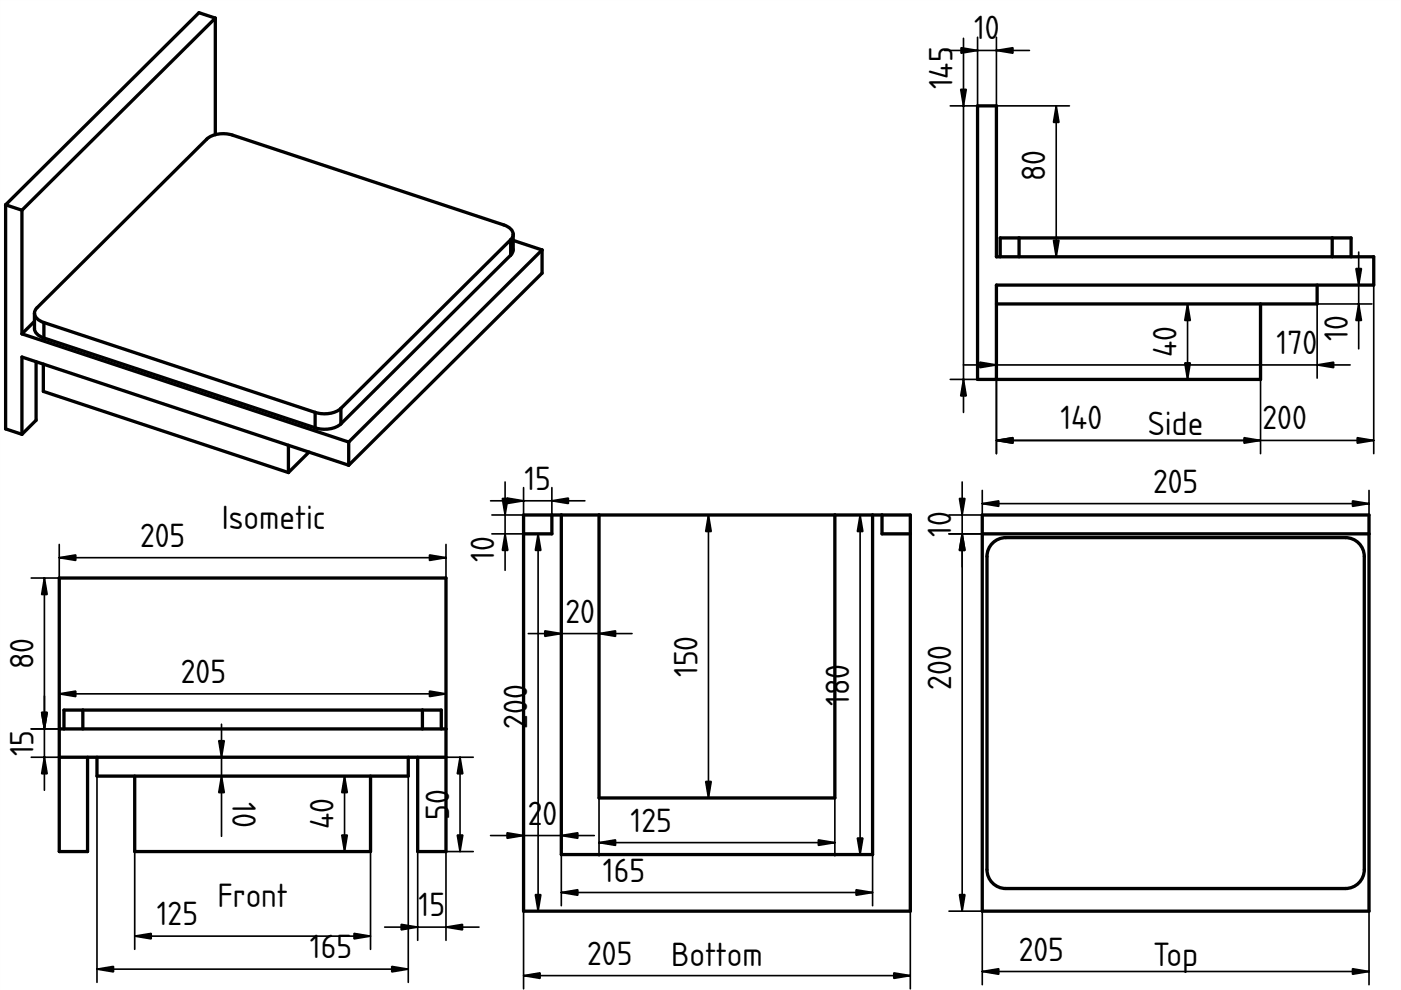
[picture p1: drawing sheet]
<svg xmlns="http://www.w3.org/2000/svg" width="297mm" height="210mm" viewBox="0 0 297 210" stroke-linecap="round" stroke-linejoin="round" font-family="sans-serif">
<path d="M0 0h297v210h-297zM0 0v210h297v-210z" fill="#000"/>
<g fill="none" stroke="#000" stroke-width=".7">
<path d="M45.7 3.8v24.7M45.7 3.8l-41 40.8M45.7 3.8l-3.5-1.1-41 40.7M1.2 43.4v47.5l3.5 1.2M1.2 43.4l3.5 1.2M4.7 44.6v26.2M108.3 54.1l-36 35.8M108.3 50.8l-36 35.8M108.3 50.8v3.3M108.8 51l6.1 2M108.8 49.7v3.6l-.5 .8M108.8 49.7l-.1 .6-.4 .5"/>
<path d="M108.8 49.7a2.45 2.45 0 0 0-2-2l-57.5-19a5.9 5.9 0 0 0-5.5 .8l-36 35.8-.4 .5-.1 .6M114.9 53v4.9l-41 40.7M114.9 53l-41 40.7M212.1 54.4v-4h74.4v4M216.1 50.4v4M282.5 50.4v4M4.7 70.8l69.2 22.9M7.3 66.4v3.3a2.45 2.45 0 0 0 2 2M7.3 66.4a2.45 2.45 0 0 0 2 2M7.3 68.1l-2.6 2.7M7.7 76.7v12.4l-3 3M9.2 77.2v5.8l51.9 17.2"/>
<path d="M9.3 71.7l57.5 19M9.3 68.4l57.5 19M9.3 68.4v3.3M267.3 64.4v16h-60v-58h4v32h80v6h-80v20M279.3 60.4v4h-68M4.7 92.1v-16.4l69.2 22.9M61.1 94.4v5.8M65.5 95.9l-4.4 4.3M66.8 87.4v3.3M72.3 89.9a5.9 5.9 0 0 1-5.5 .8M72.3 86.6a5.9 5.9 0 0 1-5.5 .8M72.3 86.6v3.3"/>
<path d="M73.9 93.7v4.9M111 109.2h82v84h-82zM117 109.2v4h-6M119 109.2v72h66v-72M127 109.2v60h50v-60M187 109.2v4h6M208.3 109.2h82v84h-82zM208.3 113.2h82M210.4 115.2a4 4 0 0 1 2.9-1.2h72a4 4 0 0 1 4 4v66.4a4 4 0 0 1-4 4h-72a4 4 0 0 1-4-4v-66.4a4 4 0 0 1 1.1-2.8zM12.6 154.6h82M13.6 154.6v-4h80v4M17.6 150.6v4"/>
<path d="M89.6 150.6v4M12.6 160.6h82M18.6 160.6v20h-6v-58h82v58h-6v-20M20.6 160.6v4h66v-4M28.6 164.6v16h50v-16"/>
</g>
<g fill="none" stroke="#000" stroke-width=".35">
<path d="M200.3 10.7h18M204.3 8.1v79.3M207.3 7.9v14.5h-5.8M211.3 7.9v14.5h15.4M223.9 22.4v32M211.3 54.4h15.4M288.1 53.4v20.6M204.3 77.4h82M211.3 60.4v35.8M249 64.4h18.3M251.8 64.4v16M279.3 60.4h11.6"/>
<path d="M290.9 64.4h-11.6v15.8M291.3 60.4v35.8M201.5 80.4h5.8M211.3 93.4h80M249 80.4h18.3v15.8M12.6 115.4v45.2h-6M12.6 118.2h82M94.6 115.4v45.2M104 106.2h20M104.3 113.2h12.6M107.1 102.2v18.7M111 103.4v5.8h-6.7"/>
<path d="M111 113.2v66.8M114.1 113.2v80M117 103.4v5.8M127 109.2v27.9M150.2 109.2v60M182.4 109.2v72M185.2 109.2h-66.2v70.8M201.2 109.2h7.1M201.2 113.2h7.1M204 102.2v91M208.3 106.8h82M208.3 104v5.6"/>
<path d="M290.3 104v5.6M6.6 122.6h6M9.4 122.6v45M112 134.3h22M6.6 154.6h6M12.6 147.1h82M47 153.6v23.7M20.6 164.6v43.7M44.2 164.6h42.4v43.7M44.2 160.6h42.4M73 164.6v16M88.6 160.6h11.7"/>
<path d="M97.5 160.6v20M104 177.2h22M127 178.7h50M153 169.2h-26v12.3M177 169.2v12.3M28.6 198.5h50M28.6 180.6v20.7M70.2 180.6h8.4v20.7M81.6 196.6h20M94.6 180.6v18.8M100.3 180.6h-11.7v18.8M116.9 193.2h-5.9v16.5"/>
<path d="M119 189.2h66M185 181.2v10.8M185.2 181.2h-66.2v10.8M193 193.2v16.5M201.2 193.2h7.1v15.6M290.3 193.2v15.6M20.6 205.5h66M111 206.9h82M208.3 206h82"/>
</g>
<g fill="#000" stroke="#000" stroke-width=".35">
<path d="M203.8 10.1l3.5 .6-3.5 .6zM211.3 10.7l3.5-.6v1.2zM203.7 18.9h1.2l-.6 3.5zM223.9 22.4l.6 3.5h-1.1zM223.4 50.9h1.1l-.6 3.5zM207.8 76.8l3.5 .6-3.5 .6zM251.8 64.4l.6 3.5h-1.2zM279.3 77.4l3.5-.6v1.2zM288.1 64.4l.6 3.5h-1.2zM287.5 56.9h1.2l-.6 3.5zM204.3 80.4l.6 3.5h-1.2zM211.3 93.4l3.5-.6v1.2z"/>
<path d="M251.2 76.9h1.2l-.6 3.5zM263.8 92.8l3.5 .6-3.5 .6zM287.8 92.8l3.5 .6-3.5 .6zM12.6 118.2l3.5-.5v1.1zM91.1 117.7l3.5 .5-3.5 .6zM106.5 105.7h1.2l-.6 3.5zM107.1 113.2l.6 3.5h-1.2zM107.5 105.6l3.5 .6-3.5 .6zM114.1 113.2l.6 3.5h-1.2zM117 106.2l3.5-.6v1.2zM150.2 109.2l.6 3.5h-1.2zM182.4 109.2l.5 3.5h-1.1z"/>
<path d="M203.4 105.7h1.2l-.6 3.5zM204 113.2l.6 3.5h-1.2zM208.3 106.8l3.5-.6v1.2zM286.8 106.2l3.5 .6-3.5 .6zM9.4 122.6l.6 3.5h-1.2zM115.5 133.8l3.5 .5-3.5 .6zM127 134.3l3.5-.5v1.1zM8.8 151.1h1.2l-.6 3.5zM12.6 147.1l3.5-.6v1.2zM91.1 146.5l3.5 .6-3.5 .6zM9.4 160.6l.6 3.5h-1.2zM46.4 157.1h1.1l-.5 3.5z"/>
<path d="M47 164.6l.5 3.5h-1.1zM73 164.6l.6 3.5h-1.1zM97.5 160.6l.6 3.5h-1.1zM107.5 176.6l3.5 .6-3.5 .5zM119 177.2l3.5-.6v1.1zM127 178.7l3.5-.6v1.1zM149.6 165.7h1.2l-.6 3.5zM173.5 178.1l3.5 .6-3.5 .5zM28.6 198.5l3.5-.6v1.2zM72.5 177.1h1.1l-.6 3.5zM75.1 197.9l3.5 .6-3.5 .6zM85.1 196l3.5 .6-3.5 .6z"/>
<path d="M94.6 196.6l3.5-.6v1.2zM97 177.1h1.1l-.6 3.5zM113.5 189.7h1.2l-.6 3.5zM119 189.2l3.5-.6v1.2zM181.8 177.7h1.1l-.5 3.5zM181.5 188.6l3.5 .6-3.5 .6zM203.4 189.7h1.2l-.6 3.5zM20.6 205.5l3.5-.6v1.2zM83.1 204.9l3.5 .6-3.5 .6zM111 206.9l3.5-.6v1.1zM189.5 206.3l3.5 .6-3.5 .5zM208.3 206l3.5-.6v1.2z"/>
<path d="M286.8 205.4l3.5 .6-3.5 .6z"/>
</g>
<g font-size="6.7">
<text x="206.5" y="8.4">1</text>
<text x="208.8" y="8.4">0</text>
<text x="202" y="18.9" transform="rotate(-90 202 18.9)">145</text>
<text x="221.6" y="38.4" transform="rotate(-90 221.6 38.4)">80</text>
<text x="249.5" y="75.7" transform="rotate(-90 249.5 75.7)">40</text>
<text x="270.7" y="75">170</text>
<text x="285.7" y="72.2" transform="rotate(-90 285.7 72.2)">10</text>
<text x="224.8" y="91.1">140</text>
<text x="243.4" y="92.2">Side</text>
<text x="267.7" y="91.1">200</text>
<text x="111.2" y="103.9">15</text>
<text x="244.5" y="104.5">205</text>
<text x="47.1" y="112.1">Isometic</text>
<text x="201.7" y="113.9" transform="rotate(-90 201.7 113.9)">1</text>
<text x="201.7" y="111.6" transform="rotate(-90 201.7 111.6)">0</text>
<text x="29.7" y="115.9">205</text>
<text x="104.8" y="119.1" transform="rotate(-90 104.8 119.1)">10</text>
<text x="119.9" y="132">20</text>
<text x="7.1" y="141.8" transform="rotate(-90 7.1 141.8)">80</text>
<text x="147.9" y="143.6" transform="rotate(-90 147.9 143.6)">150</text>
<text x="38.4" y="144.8">205</text>
<text x="180" y="149.6" transform="rotate(-90 180 149.6)">180</text>
<text x="201.7" y="146.3" transform="rotate(-90 201.7 146.3)">200</text>
<text x="111.8" y="154.5" transform="rotate(-90 111.8 154.5)">200</text>
<text x="7.1" y="160.4" transform="rotate(-90 7.1 160.4)">15</text>
<text x="49.3" y="170.1" transform="rotate(90 49.3 170.1)">10</text>
<text x="95.2" y="173.8" transform="rotate(-90 95.2 173.8)">50</text>
<text x="70.7" y="175.8" transform="rotate(-90 70.7 175.8)">40</text>
<text x="111.9" y="174.8">2</text>
<text x="115" y="174.8">0</text>
<text x="133.7" y="176.3">125</text>
<text x="127.8" y="186.9">165</text>
<text x="33.3" y="196.2">125</text>
<text x="46.1" y="192.3">Front</text>
<text x="88.7" y="194.2">15</text>
<text x="65.7" y="203.2">165</text>
<text x="216" y="203.7">205</text>
<text x="124.5" y="204.5">205</text>
<text x="142.3" y="204.9">Bottom</text>
<text x="244.5" y="204.9">Top</text>
</g>
</svg>
